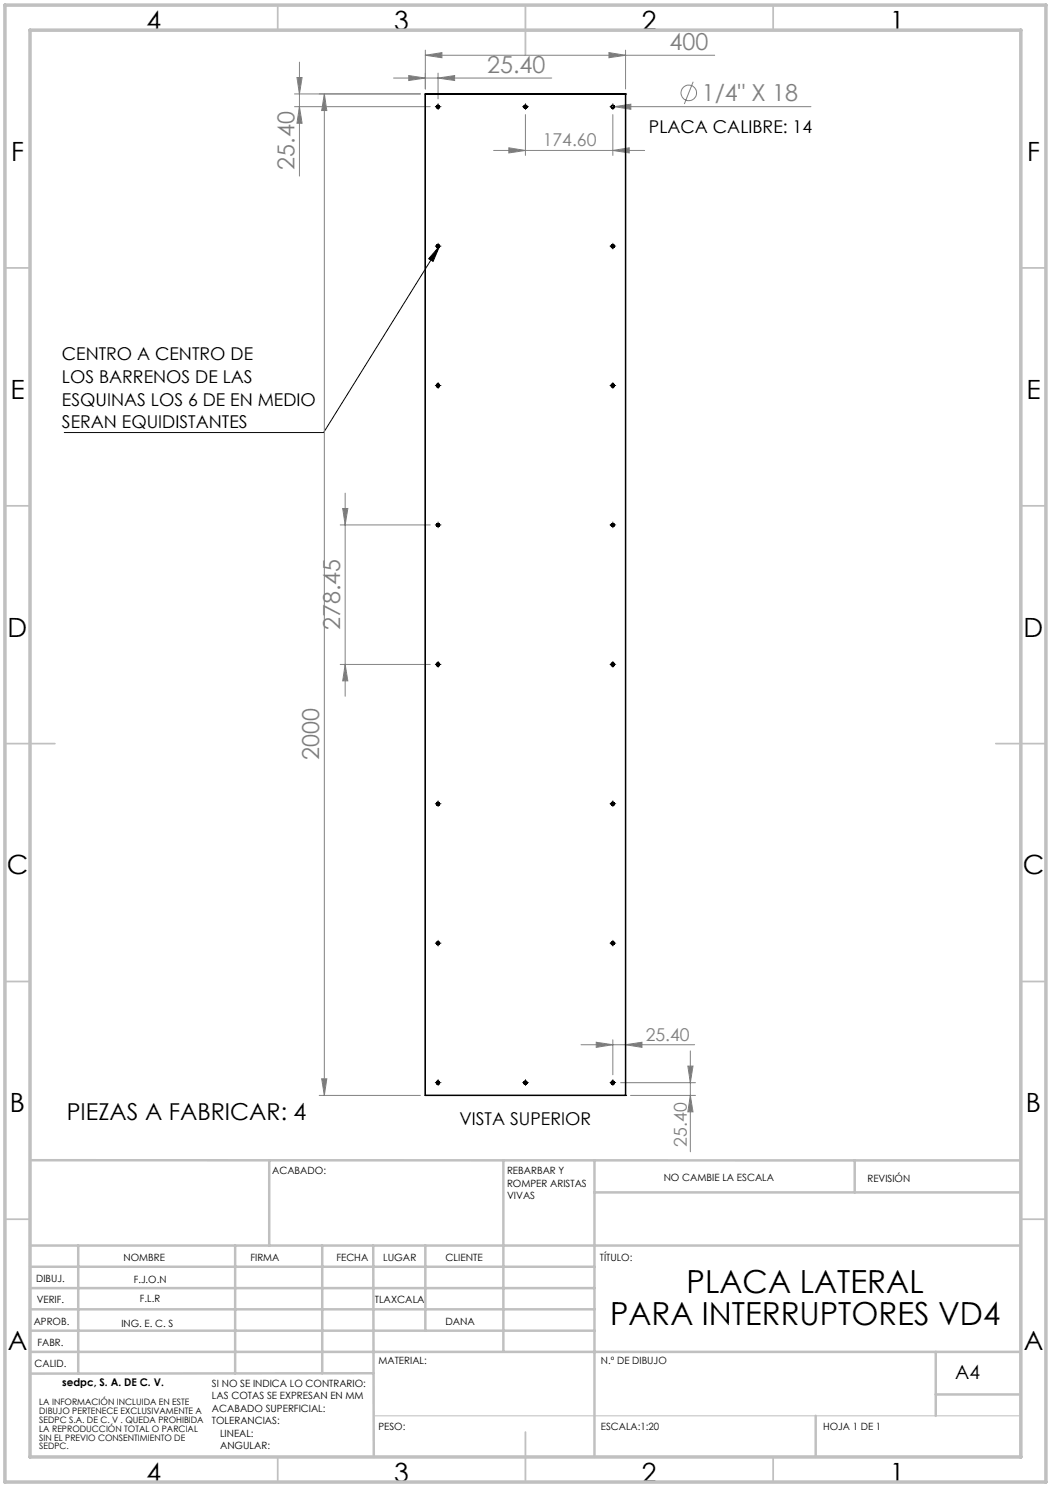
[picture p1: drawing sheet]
<svg xmlns="http://www.w3.org/2000/svg" width="210mm" height="297mm" viewBox="0 0 210 297" stroke-linecap="round" stroke-linejoin="round" font-family="sans-serif">
<g fill="none" stroke="#808080" stroke-width=".2">
<path d="M58.8 18.8h25.2M59.3 15.5h1.1l-.6 3.3zM59.8 12.4v22.8M64.8 18.8l.5 3.3h-1zM64.8 18.8v200M78.6 15.6h31.6M81.7 15.1l3.3 .5-3.3 .5zM85 11l3.3-.5v1zM85 10v7.8M85 11h57.8M87.5 15.6l3.3-.5v1zM87.5 14.6v5.2"/>
<path d="M121.7 10.5l3.3 .5-3.3 .5zM125 10v7.8M138.5 16.3l-1.8 4.5M58.8 21.3h27.2M59.8 21.3l.6 3.3h-1.1zM98.6 30.1h30.2M101.7 29.5l3.3 .6-3.3 .4zM105 22.9v8.1M122.1 21.3h39.9M122.4 30.1l3.3-.6v1zM122.4 22.9v8.1M122.8 21.3l3.2-.5v1z"/>
<path d="M69 98.5v40.6M68 104.8h18M68.5 101.6h1l-.5 3.2zM68 132.7h18M69 132.7l.5 3.3h-1zM63.8 218.8h20.2M64.3 215.5h1l-.5 3.3zM116.1 208.7h22.7M119.1 208.2l3.3 .5-3.3 .5zM122.4 207.7v7M124 216.2h15M125 208.7l3.3-.5v1z"/>
<path d="M126 218.8h13M137.4 212.9h1.1l-.6 3.3zM137.9 218.8l.6 3.3h-1.1zM137.9 209.9v20.1"/>
<circle cx="137.6" cy="18.6" r="1.56"/>
</g>
<g fill="none" stroke="#000" stroke-width=".2">
<path d="M87.3 21.3h.5M87.5 21.1v.5M104.7 21.3h.5M105 21.1v.5M122.2 21.3h.5M122.4 21.1v.5M87.3 49.2h.5M87.5 48.9v.5M87.8 49.1l-1.3 3.1-.8-.5zM87.8 49.1l-23.1 37.3h-51.9M122.2 49.2h.5M122.4 48.9v.5"/>
<path d="M87.3 77h.5M87.5 76.8v.5M122.2 77h.5M122.4 76.8v.5M87.3 104.8h.5M87.5 104.6v.5M122.2 104.8h.5M122.4 104.6v.5M87.3 132.7h.5M87.5 132.5v.5M122.2 132.7h.5M122.4 132.5v.5"/>
<path d="M87.3 160.5h.5M87.5 160.3v.5M122.2 160.5h.5M122.4 160.3v.5M87.3 188.4h.5M87.5 188.1v.5M122.2 188.4h.5M122.4 188.1v.5M87.3 216.2h.5M87.5 216v.5M104.7 216.2h.5M105 216v.5"/>
<path d="M122.2 216.2h.5M122.4 216v.5"/>
</g>
<g fill="none" stroke="#000" stroke-width=".2" stroke-dasharray="15.2 1.3 1.3 1.3">
<path d="M87 21.3h.1M87.5 20.8v-.1M87.5 21.8v.1M88 21.3h.1M104.5 21.3h-.1M105 20.8v-.1M105 21.8v.1M105.5 21.3h.1M122 21.3h-.1M122.5 20.8v-.1M122.5 21.8v.1M123 21.3h.1"/>
<path d="M87 49.2h.1M87.5 48.7v-.1M87.5 49.7h.1M88 49.2h.1M122 49.2h-.1M122.5 48.7v-.1M122.5 49.7h.1M123 49.2h.1M87 77h.1M87.5 76.5v-.1M87.5 77.5v.1M88 77h.1"/>
<path d="M122 77h-.1M122.5 76.5v-.1M122.5 77.5v.1M123 77h.1M87 104.8h.1M87.5 104.3h.1M87.5 105.3v.1M88 104.8h.1M122 104.8h-.1M122.5 104.3h.1M122.5 105.3v.1M123 104.8h.1"/>
<path d="M87 132.7h.1M87.5 132.2v-.1M87.5 133.2v.1M88 132.7h.1M122 132.7h-.1M122.5 132.2v-.1M122.5 133.2v.1M123 132.7h.1M87 160.5h.1M87.5 160h.1M87.5 161v.1M88 160.5h.1"/>
<path d="M122 160.5h-.1M122.5 160h.1M122.5 161v.1M123 160.5h.1M87 188.4h.1M87.5 187.9v-.1M87.5 188.9h.1M88 188.4h.1M122 188.4h-.1M122.5 187.9v-.1M122.5 188.9h.1M123 188.4h.1"/>
<path d="M87 216.2h.1M87.5 215.7h.1M87.5 216.7v.1M88 216.2h.1M104.5 216.2h-.1M105 215.7h.1M105 216.7v.1M105.5 216.2h.1M122 216.2h-.1M122.5 215.7h.1M122.5 216.7v.1M123 216.2h.1"/>
</g>
<path d="M74.6 282.8h129.4" fill="none" stroke="#c0c0c0" stroke-width=".2"/>
<g fill="none" stroke="#c0c0c0" stroke-width=".35">
<path d="M55.5 1v5M105 1v10M154.5 1v5M1 53.5h5M204 53.5h5M1 101h5M204 101h5M1 148.5h10M199 148.5h10M1 196h5M204 196h5M1 243.5h5"/>
<path d="M204 243.5h5M55.5 291v5M105 286v10M154.5 291v5"/>
</g>
<g fill="none" stroke="#c0c0c0" stroke-width=".5">
<path d="M6 231.7l198 .1M53.8 231.8v17M100.6 231.8v38.2M118.8 231.8v59.2M118.8 238.2h85.2M170.8 231.8v6.4M6 248.8h198M6 257.3h112.8M6 253h112.8M15.6 248.8v25.6M47 248.8v25.5M64.4 248.8v25.5"/>
<path d="M74.6 248.8l.1 42.2M85 248.8v17M6 265.8h112.8M6 261.5h112.8M6 270h198M74.6 274.3l-68.6 .1M187 270v12.8M187 278.5h17M163 282.8v8.2"/>
</g>
<path d="M1 1h208v295h-208zM6 6h198v285h-198z" fill="none" stroke="#c0c0c0" stroke-width=".7"/>
<path d="M87.8 49.1l-1.3 3.1-.8-.5z" fill="#000"/>
<g fill="#808080">
<path d="M122.8 21.3l3.2-.5v1z"/>
<path d="M101.7 29.5l3.3 .6-3.3 .4zM122.4 30.1l3.3-.6v1z"/>
<path d="M119.1 208.2l3.3 .5-3.3 .5zM125 208.7l3.3-.5v1z"/>
<path d="M137.9 218.8l.6 3.3h-1.1zM137.4 212.9h1.1l-.6 3.3z"/>
<path d="M121.7 10.5l3.3 .5-3.3 .5zM85 11l3.3-.5v1z"/>
<path d="M81.7 15.1l3.3 .5-3.3 .5zM87.5 15.6l3.3-.5v1z"/>
<path d="M59.8 21.3l.6 3.3h-1.1zM59.3 15.5h1.1l-.6 3.3z"/>
<path d="M64.3 215.5h1l-.5 3.3zM64.8 18.8l.5 3.3h-1z"/>
<path d="M68.5 101.6h1l-.5 3.2zM69 132.7l.5 3.3h-1z"/>
</g>
<g fill="none" stroke="#000" stroke-width=".25">
<path d="M85 18.8h.1M85 18.8h40M85 18.8v200M125 18.8h.1M125 18.8v200M85 218.8h.1M85 218.8h40M125 218.8h.1"/>
<circle cx="87.5" cy="21.3" r=".32"/>
<circle cx="105" cy="21.3" r=".32"/>
<circle cx="122.4" cy="21.3" r=".32"/>
<circle cx="87.5" cy="49.2" r=".33"/>
<circle cx="122.4" cy="49.2" r=".33"/>
<circle cx="122.4" cy="49.2" r=".32"/>
<circle cx="87.5" cy="77" r=".33"/>
<circle cx="122.4" cy="77" r=".33"/>
<circle cx="122.4" cy="77" r=".32"/>
<circle cx="87.5" cy="104.9" r=".32"/>
<circle cx="122.4" cy="104.9" r=".31"/>
<circle cx="122.4" cy="104.9" r=".32"/>
<circle cx="87.5" cy="132.7" r=".33"/>
<circle cx="122.4" cy="132.7" r=".33"/>
<circle cx="122.4" cy="132.7" r=".32"/>
<circle cx="87.5" cy="160.5" r=".33"/>
<circle cx="122.4" cy="160.5" r=".33"/>
<circle cx="122.4" cy="160.5" r=".32"/>
<circle cx="87.5" cy="188.4" r=".32"/>
<circle cx="122.4" cy="188.4" r=".31"/>
<circle cx="122.4" cy="188.4" r=".32"/>
<circle cx="87.5" cy="216.2" r=".33"/>
<circle cx="87.5" cy="216.2" r=".32"/>
<circle cx="105" cy="216.2" r=".33"/>
<circle cx="122.4" cy="216.2" r=".33"/>
<circle cx="122.4" cy="216.2" r=".32"/>
</g>
<g font-size="6.3">
<text x="137.2" y="258.3">PLACA LATERAL</text>
<text x="121.9" y="264.6">PARA INTERRUPTORES VD4</text>
</g>
<g font-size="5.3">
<text x="29.3" y="5.9">4</text>
<text x="78.8" y="5.9">3</text>
<text x="128.3" y="5.9">2</text>
<text x="177.8" y="5.9">1</text>
<text x="2.2" y="32.2">F</text>
<text x="205.2" y="32.2">F</text>
<text x="2.1" y="79.7">E</text>
<text x="205.1" y="79.7">E</text>
<text x="1.5" y="127.2">D</text>
<text x="204.5" y="127.2">D</text>
<text x="1.3" y="174.7">C</text>
<text x="204.3" y="174.7">C</text>
<text x="2" y="222.2">B</text>
<text x="205" y="222.2">B</text>
<text x="1.5" y="269.7">A</text>
<text x="204.5" y="269.7">A</text>
<text x="29.3" y="295.9">4</text>
<text x="78.8" y="295.9">3</text>
<text x="128.3" y="295.9">2</text>
<text x="177.8" y="295.9">1</text>
</g>
<g font-size="4.7" fill="#808080">
<text x="133.8" y="10">400</text>
<text x="97.3" y="14.6">25.40</text>
<text x="140.2" y="20.3">1/4&quot; X 18</text>
<text x="58.9" y="33.9" transform="rotate(-90 58.9 33.9)">25.40</text>
<text x="68" y="125.8" transform="rotate(-90 68 125.8)">278.45</text>
<text x="63.8" y="151.8" transform="rotate(-90 63.8 151.8)">2000</text>
</g>
<text font-size="4.7" x="13.4" y="223.7">PIEZAS A FABRICAR: 4</text>
<text font-size="3.9" x="190.9" y="275.5">A4</text>
<g font-size="3.5" fill="#808080">
<text x="108.4" y="29.3">174.60</text>
<text x="129" y="207.9">25.40</text>
<text x="137.2" y="229" transform="rotate(-90 137.2 229)">25.40</text>
</g>
<g font-size="3.5">
<text x="129.7" y="26.6">PLACA CALIBRE: 14</text>
<text x="12.4" y="71.9">CENTRO A CENTRO DE</text>
<text x="12.4" y="76.5">LOS BARRENOS DE LAS</text>
<text x="12.4" y="81">ESQUINAS LOS 6 DE EN MEDIO</text>
<text x="12.4" y="85.5">SERAN EQUIDISTANTES</text>
<text x="91.8" y="224.6">VISTA SUPERIOR</text>
</g>
<text font-size="2.1" x="12.4" y="276.7">sedpc, S. A. DE C. V.</text>
<g font-size="2">
<text x="54.4" y="234.6">ACABADO:</text>
<text x="101.3" y="234.5">REBARBAR Y</text>
<text x="101.3" y="237">ROMPER ARISTAS</text>
<text x="101.3" y="239.5">VIVAS</text>
<text x="132.6" y="236">NO CAMBIE LA ESCALA</text>
<text x="173.3" y="236.2">REVISIÓN</text>
<text x="24.7" y="251.9">NOMBRE</text>
<text x="50" y="251.9">FIRMA</text>
<text x="67.2" y="251.9">FECHA</text>
<text x="76.5" y="251.9">LUGAR</text>
<text x="89" y="251.9">CLIENTE</text>
<text x="119.9" y="251.9">TÍTULO:</text>
<text x="7.2" y="256.1">DIBUJ.</text>
<text x="26.7" y="256.2">F.J.O.N</text>
<text x="7.4" y="260.3">VERIF.</text>
<text x="28" y="260.1">F.L.R</text>
<text x="74.9" y="260.3">TLAXCALA</text>
<text x="6.7" y="264.5">APROB.</text>
<text x="7.5" y="268.8">FABR.</text>
<text x="24.2" y="265">ING. E. C. S</text>
<text x="89" y="264.6">DANA</text>
<text x="6.9" y="273">CALID.</text>
<text x="75.6" y="272.5">MATERIAL:</text>
<text x="120.1" y="272.5">N.º DE DIBUJO</text>
<text x="42.4" y="277">SI NO SE INDICA LO CONTRARIO:</text>
<text x="42.4" y="279.5">LAS COTAS SE EXPRESAN EN MM</text>
<text x="42.4" y="282">ACABADO SUPERFICIAL:</text>
<text x="42.4" y="284.5">TOLERANCIAS:</text>
<text x="44" y="287">LINEAL:</text>
<text x="75.6" y="285.5">PESO:</text>
<text x="120.1" y="285.6">ESCALA:1:20</text>
<text x="164.5" y="285.6">HOJA 1 DE 1</text>
<text x="44" y="289.5">ANGULAR:</text>
</g>
<g font-size="1.8">
<text x="7.9" y="280.7">LA INFORMACIÓN INCLUIDA EN ESTE</text>
<text x="7.9" y="282.5">DIBUJO PERTENECE EXCLUSIVAMENTE A</text>
<text x="7.9" y="284.2">SEDPC S.A. DE C. V . QUEDA PROHIBIDA</text>
<text x="7.9" y="286">LA REPRODUCCIÓN TOTAL O PARCIAL</text>
<text x="7.9" y="287.7">SIN EL PREVIO CONSENTIMIENTO DE</text>
<text x="7.9" y="289.5">SEDPC.</text>
</g>
</svg>
